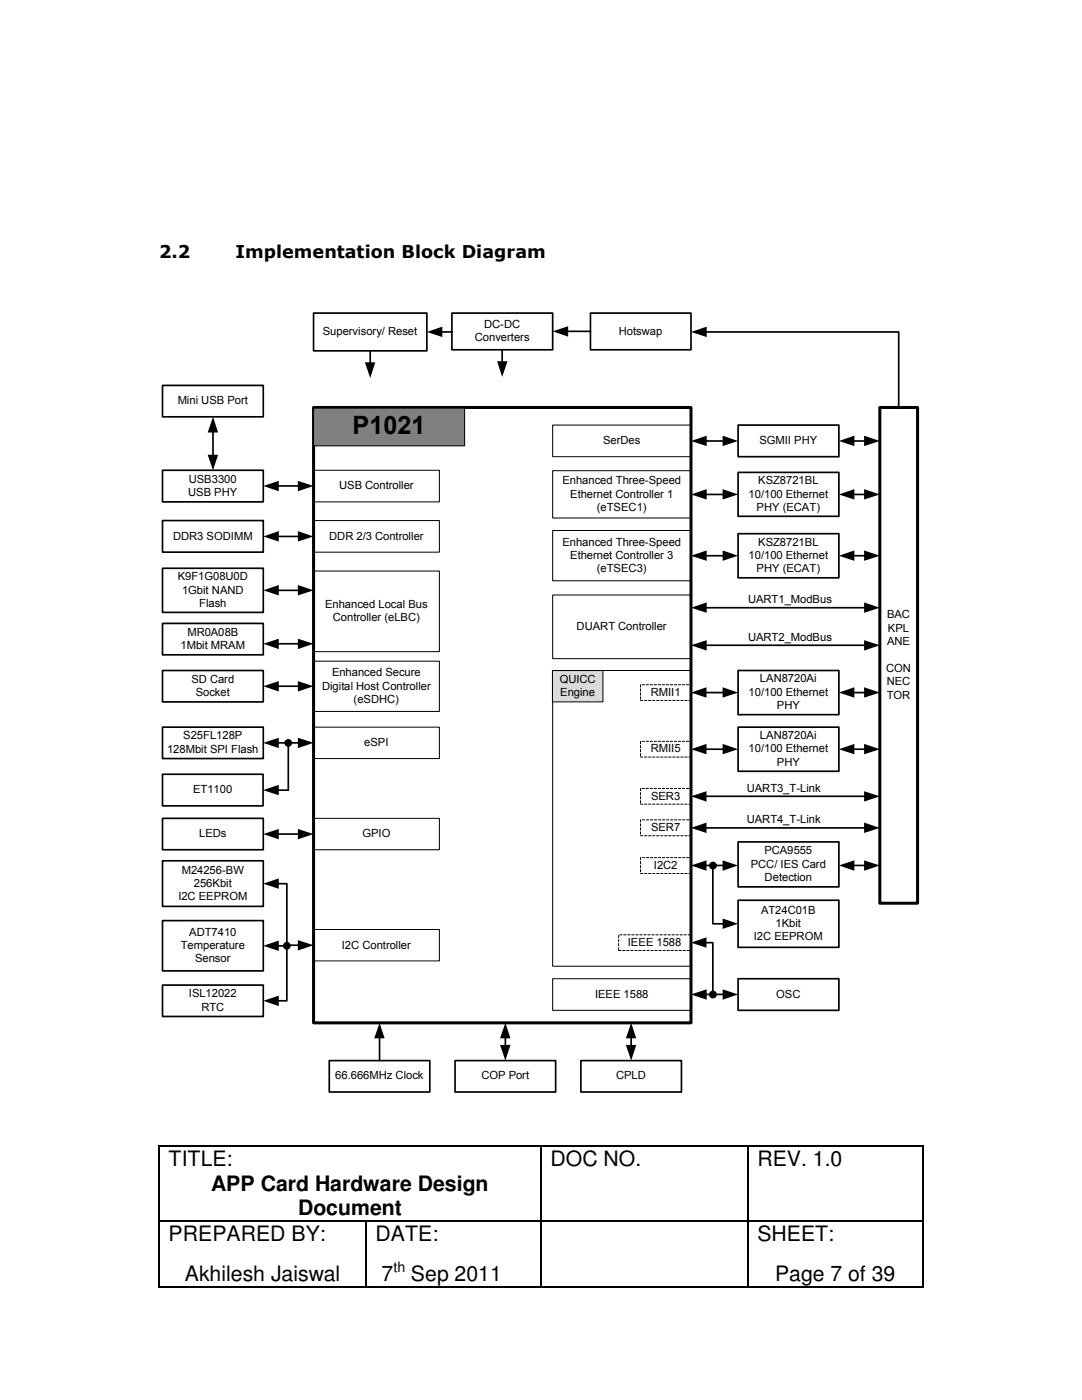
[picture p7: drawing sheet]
<svg xmlns="http://www.w3.org/2000/svg" width="216mm" height="279mm" viewBox="0 0 216 279" stroke-linecap="round" stroke-linejoin="round" font-family="sans-serif">
<g fill="#000">
<path d="M31.6 228.6h.3v.3h-.3zM107.8 228.6h.3v.3h-.3zM149.1 228.6h.3v.3h-.3zM184 228.6h.3v.3h-.3zM31.6 243.5h.3v.2h-.3zM31.6 256.7h.3v.3h-.3zM72.9 243.5h.3v.2h-.3zM72.9 256.7h.3v.3h-.3zM107.8 243.5h.3v.2h-.3zM107.8 256.7h.3v.3h-.3zM149.1 243.5h.3v.2h-.3zM149.1 256.7h.3v.3h-.3z"/>
<path d="M184 243.5h.3v.2h-.3zM184 256.7h.3v.3h-.3z"/>
</g>
<g fill="none" stroke="#000" stroke-width=".25">
<path d="M31.7 228.9v14.6M31.9 228.7h75.9M107.9 228.9v14.6M108.1 228.7h41M149.2 228.9v14.6M149.4 228.7h34.6M184.1 228.9v14.6M31.7 243.7v13M31.9 243.6h41M31.9 256.8h41M73 243.7v13M73.2 243.6h34.6"/>
<path d="M73.2 256.8h34.6M107.9 243.7v13M108.1 243.6h41M108.1 256.8h41M149.2 243.7v13M149.4 243.6h34.6M149.4 256.8h34.6M184.1 243.7v13"/>
</g>
<path d="M62.6 81.3h75.3v122.8h-75.3zM175.6 81.3h7.5v99h-7.5z" fill="none" stroke="#000" stroke-width=".6"/>
<path d="M62.6 93.9h25.1v6.3h-25.1zM110.3 93.9h27.6v9.5h-27.6zM62.6 103.9h25.1v6.3h-25.1zM62.6 114h25.1v16h-25.1zM110.3 118.7h27.6v12.7h-27.6zM110.3 105.9h27.6v10h-27.6zM62.6 132h25.1v10h-25.1zM110.3 133.8h27.6v59h-27.6zM62.6 145.1h25.1v6.3h-25.1zM62.6 163.3h25.1v6.3h-25.1zM62.6 185.5h25.1v6.3h-25.1zM110.3 195.3h27.6v6.3h-27.6z" fill="none" stroke="#000" stroke-width=".2"/>
<g fill="none" stroke="#000" stroke-width=".33">
<path d="M32.4 76.9h20.1v6.3h-20.1zM62.6 62.5h22.6v7.5h-22.6zM90.2 62.5h20.1v7.3h-20.1zM117.8 62.5h20.1v7.3h-20.1zM140.8 66.3h38.5v15M32.4 93.9h20.1v6.3h-20.1zM42.5 86.1v4.9M55.4 97h4.3M147.3 94.3h20.1v8.7h-20.1zM32.4 113.4h20.1v8.8h-20.1zM32.4 103.9h20.1v6.3h-20.1zM55.4 107.1h4.3"/>
<path d="M140.8 110.9h3.6M147.3 106.5h20.1v8.8h-20.1zM32.4 124.4h20.1v6.3h-20.1zM32.4 133.8h20.1v6.3h-20.1zM55.4 136.9h4.3M55.4 128.5h4.3M147.3 133.8h20.1v8.8h-20.1zM32.4 145.1h20.1v6.3h-20.1zM55.4 148.3h4.3M147.3 145.1h20.1v8.8h-20.1zM32.4 171.8h20.1v9.1h-20.1zM32.4 163.3h20.1v6.3h-20.1z"/>
<path d="M55.4 166.5h4.3M147.3 168h20.1v9h-20.1zM147.3 195.3h20.1v6.3h-20.1z"/>
</g>
<g fill="#000">
<path d="M137.9 66.3l3.1-1.1v2.1zM42.5 83.2l1 3.1h-2.1zM41.4 90.8h2.1l-1 3.1zM52.5 97l3.1-1v2zM59.4 96l3.2 1-3.2 1zM52.5 107.1l3.1-1.1v2.1zM59.4 106l3.2 1.1-3.2 1zM137.9 110.9l3.1-1v2zM144.2 109.9l3.1 1-3.1 1zM52.5 136.9l3.1-1v2.1zM52.5 128.5l3.1-1v2zM59.4 135.9l3.2 1-3.2 1.1z"/>
<path d="M59.4 127.5l3.2 1-3.2 1zM52.5 148.3l3.1-1.1v2.1zM59.4 147.2l3.2 1.1-3.2 1zM52.5 166.5l3.1-1.1v2.1zM59.4 165.4l3.2 1.1-3.2 1z"/>
</g>
<path d="M62.6 81.4h30.1v7.6h-30.1z" fill-rule="evenodd" fill="#808080"/>
<path d="M62.6 81.4h30.1v7.6h-30.1zM110.3 84.8h27.6v6.3h-27.6z" fill="none" stroke="#000" stroke-width=".2"/>
<g fill="none" stroke="#000" stroke-width=".33">
<path d="M140.8 88h3.6M147.3 84.8h20.1v6.3h-20.1zM170.2 88h2.5M55.4 176.4h1.8v23.3h-1.8M147.3 179.7h20.1v9.4h-20.1zM32.4 183.7h20.1v10.1h-20.1zM32.4 196.6h20.1v6.3h-20.1zM57.2 188.6v.2h-1.8M59.7 188.6h-2.5v.2M140.8 198.5h3.6M65.7 211.7h20.1v6.2h-20.1zM75.7 207v4.7"/>
<path d="M90.8 211.7h20.1v6.2h-20.1zM100.8 207v1.8"/>
</g>
<g fill="#000">
<path d="M137.9 88l3.1-1v2zM144.2 87l3.1 1-3.1 1zM167.4 88l3.1-1v2zM172.4 87l3.2 1-3.2 1zM52.5 176.4l3.1-1.1v2.1zM52.5 188.8l3.1-1.1v2.1zM59.4 187.6l3.2 1-3.2 1.1zM137.9 198.5l3.1-1.1v2.1zM144.2 197.4l3.1 1.1-3.1 1zM52.5 199.7l3.1-1v2.1zM75.7 204.1l1.1 3.1h-2.1zM100.8 204.1l1.1 3.1h-2.1z"/>
<path d="M99.8 208.5h2.1l-1.1 3.2z"/>
<circle cx="57.2" cy="188.7" r=".78"/>
</g>
<path d="M127.8 136.7h10.1v3.1h-10.1zM127.8 148h10.1v3.1h-10.1zM127.8 157.4h10.1v3.1h-10.1zM127.8 171.2h10.1v3.1h-10.1zM127.8 163.6h10.1v3.2h-10.1z" fill="none" stroke="#000" stroke-width=".2" stroke-dasharray=".5 .3"/>
<path d="M110.2 133.8h10.1v6.3h-10.1z" fill-rule="evenodd" fill="#d9d9d9"/>
<path d="M110.2 133.8h10.1v6.3h-10.1zM137.9 138.2h9.4" fill="none" stroke="#000" stroke-width=".2"/>
<path d="M123.4 186.6h14.5v3.1h-14.5z" fill="none" stroke="#000" stroke-width=".2" stroke-dasharray=".5 .3"/>
<g fill="none" stroke="#000" stroke-width=".33">
<path d="M73.9 70v2.6M90.2 66.1v.2h-2.2M100.2 69.8v2.5M113.1 66.1h4.7v.2M140.8 98.7h3.6M170.2 98.7h2.5M55.4 117.8h4.3M170.2 110.9h2.5M140.7 138.2h3.7M140.8 121.3h31.9M140.8 128.8h31.9M170.2 138.2h2.5"/>
<path d="M32.4 154.5h20.1v6.3h-20.1zM57.5 148.3v9.4h-2.1M140.7 149.5h3.7M140.7 158.9h32M170.2 149.5h2.5M140.7 165.2h32M140.7 172.7h3.7M142.2 172.7v11.7h2.2M170.2 172.7h2.5M140.7 188.1h1.5v10.4M115.9 211.7h20.1v6.2h-20.1zM125.9 207v1.8"/>
</g>
<g fill="#000">
<path d="M72.8 72.3h2.1l-1 3.1zM85.2 66.3l3.1-1.1v2.1zM99.2 72.1h2.1l-1.1 3.1zM110.3 66.1l3.1-1v2.1zM137.9 98.7l3.1-1.1v2.1zM144.2 97.6l3.1 1.1-3.1 1zM167.4 98.7l3.1-1.1v2.1zM172.4 97.6l3.2 1.1-3.2 1zM52.5 117.8l3.1-1v2zM59.4 116.8l3.2 1-3.2 1zM167.4 110.9l3.1-1v2zM172.4 109.9l3.2 1-3.2 1z"/>
<path d="M137.9 138.2l3.1-1v2zM137.9 121.3l3.1-1.1v2.1zM137.9 128.8l3.1-1v2zM144.2 137.2l3.1 1-3.1 1zM167.4 138.2l3.1-1v2zM172.4 120.2l3.2 1.1-3.2 1zM172.4 127.8l3.2 1-3.2 1zM172.4 137.2l3.2 1-3.2 1zM52.5 157.7l3.1-1.1v2.1zM137.9 149.5l3.1-1v2zM137.9 158.9l3.1-1v2.1zM144.2 148.5l3.1 1-3.1 1z"/>
<path d="M167.4 149.5l3.1-1v2zM172.4 157.9l3.2 1-3.2 1.1zM172.4 148.5l3.2 1-3.2 1zM137.9 165.2l3.1-1v2zM137.9 172.7l3.1-1v2.1zM144.2 171.7l3.1 1-3.1 1.1zM167.4 172.7l3.1-1v2.1zM172.4 164.2l3.2 1-3.2 1zM172.4 171.7l3.2 1-3.2 1.1zM137.9 188.1l3.1-1v2zM144.2 183.3l3.1 1.1-3.1 1zM125.9 204.1l1.1 3.1h-2.1z"/>
<path d="M124.9 208.5h2.1l-1.1 3.2z"/>
<circle cx="57.5" cy="148.3" r=".78"/>
<circle cx="142.3" cy="172.7" r=".79"/>
<circle cx="142.3" cy="198.5" r=".78"/>
</g>
<text font-size="5" x="70.4" y="86.7">P1021</text>
<g font-size="4.2">
<text x="33.7" y="232.7">TITLE:</text>
<text x="109.9" y="232.7">DOC NO.</text>
<text x="151.1" y="232.7">REV. 1.0</text>
<text x="42.2" y="237.6">APP Card Hardware Design</text>
<text x="59.5" y="242.5">Document</text>
<text x="33.7" y="247.6">PREPARED BY:</text>
<text x="74.9" y="247.6">DATE:</text>
<text x="151.1" y="247.6">SHEET:</text>
<text x="36.9" y="255.7">Akhilesh Jaiswal</text>
<text x="76.1" y="255.7">7</text>
<text x="82" y="255.7">Sep 2011</text>
<text x="154.6" y="255.7">Page 7 of 39</text>
</g>
<g font-size="3.5">
<text x="31.7" y="51.4">2.2</text>
<text x="47" y="51.4">Implementation Block Diagram</text>
</g>
<text font-size="2.8" x="78.5" y="253.8">th</text>
<g font-size="2.2">
<text x="96.6" y="65.4">DC-DC</text>
<text x="64.4" y="66.9">Supervisory/ Reset</text>
<text x="94.7" y="68.1">Converters</text>
<text x="123.5" y="66.8">Hotswap</text>
<text x="35.5" y="80.7">Mini USB Port</text>
<text x="120.4" y="88.6">SerDes</text>
<text x="151.6" y="88.6">SGMII PHY</text>
<text x="37.5" y="99">USB PHY</text>
<text x="37.7" y="96.3">USB3300</text>
<text x="67.6" y="97.7">USB Controller</text>
<text x="112.2" y="96.6">Enhanced Three-Speed</text>
<text x="113.7" y="99.3">Ethernet Controller 1</text>
<text x="119.1" y="102">(eTSEC1)</text>
<text x="149.4" y="99.3">10/100 Ethernet</text>
<text x="151" y="102">PHY (ECAT)</text>
<text x="151.3" y="96.6">KSZ8721BL</text>
<text x="34.5" y="107.7">DDR3 SODIMM</text>
<text x="65.7" y="107.7">DDR 2/3 Controller</text>
<text x="112.2" y="108.9">Enhanced Three-Speed</text>
<text x="113.7" y="111.5">Ethernet Controller 3</text>
<text x="149.4" y="111.5">10/100 Ethernet</text>
<text x="151.3" y="108.9">KSZ8721BL</text>
<text x="35.5" y="115.8">K9F1G08U0D</text>
<text x="36.3" y="118.4">1Gbit NAND</text>
<text x="119.1" y="114.2">(eTSEC3)</text>
<text x="151" y="114.2">PHY (ECAT)</text>
<text x="39.8" y="121.2">Flash</text>
<text x="64.9" y="121.3">Enhanced Local Bus</text>
<text x="66.4" y="124">Controller (eLBC)</text>
<text x="115.1" y="125.8">DUART Controller</text>
<text x="149.3" y="120.4">UART1_ModBus</text>
<text x="177" y="123.4">BAC</text>
<text x="36" y="129.5">1Mbit MRAM</text>
<text x="37.4" y="126.9">MR0A08B</text>
<text x="149.3" y="127.9">UART2_ModBus</text>
<text x="177" y="128.8">ANE</text>
<text x="177.2" y="126.1">KPL</text>
<text x="38.2" y="136.3">SD Card</text>
<text x="64.3" y="137.6">Digital Host Controller</text>
<text x="66.3" y="134.9">Enhanced Secure</text>
<text x="111.7" y="136.3">QUICC</text>
<text x="151.6" y="136.2">LAN8720Ai</text>
<text x="176.8" y="134.1">CON</text>
<text x="177" y="136.8">NEC</text>
<text x="39.1" y="138.9">Socket</text>
<text x="70.6" y="140.3">(eSDHC)</text>
<text x="111.8" y="138.9">Engine</text>
<text x="129.8" y="138.9">RMII1</text>
<text x="149.4" y="138.9">10/100 Ethernet</text>
<text x="155" y="141.6">PHY</text>
<text x="177" y="139.5">TOR</text>
<text x="36.6" y="147.6">S25FL128P</text>
<text x="72.7" y="148.9">eSPI</text>
<text x="151.6" y="147.5">LAN8720Ai</text>
<text x="33.4" y="150.2">128Mbit SPI Flash</text>
<text x="129.8" y="150.2">RMII5</text>
<text x="149.4" y="150.2">10/100 Ethernet</text>
<text x="155" y="152.8">PHY</text>
<text x="38.5" y="158.3">ET1100</text>
<text x="129.9" y="159.6">SER3</text>
<text x="149" y="158.1">UART3_T-Link</text>
<text x="39.8" y="167.1">LEDs</text>
<text x="72.3" y="167.1">GPIO</text>
<text x="129.9" y="165.9">SER7</text>
<text x="149" y="164.3">UART4_T-Link</text>
<text x="130.5" y="173.4">I2C2</text>
<text x="149.8" y="173.1">PCC/ IES Card</text>
<text x="152.5" y="170.5">PCA9555</text>
<text x="35.6" y="179.7">I2C EEPROM</text>
<text x="36.3" y="174.3">M24256-BW</text>
<text x="38.7" y="177">256Kbit</text>
<text x="152.6" y="175.9">Detection</text>
<text x="151.9" y="182.3">AT24C01B</text>
<text x="154.8" y="185">1Kbit</text>
<text x="36.1" y="189.4">Temperature</text>
<text x="37.8" y="186.7">ADT7410</text>
<text x="68.2" y="189.3">I2C Controller</text>
<text x="125.3" y="188.8">IEEE 1588</text>
<text x="150.4" y="187.7">I2C EEPROM</text>
<text x="38.9" y="192.1">Sensor</text>
<text x="37.7" y="199.1">ISL12022</text>
<text x="40.2" y="201.7">RTC</text>
<text x="118.7" y="199.1">IEEE 1588</text>
<text x="154.9" y="199.1">OSC</text>
<text x="66.9" y="215.4">66.666MHz Clock</text>
<text x="96.1" y="215.4">COP Port</text>
<text x="122.9" y="215.4">CPLD</text>
</g>
</svg>
